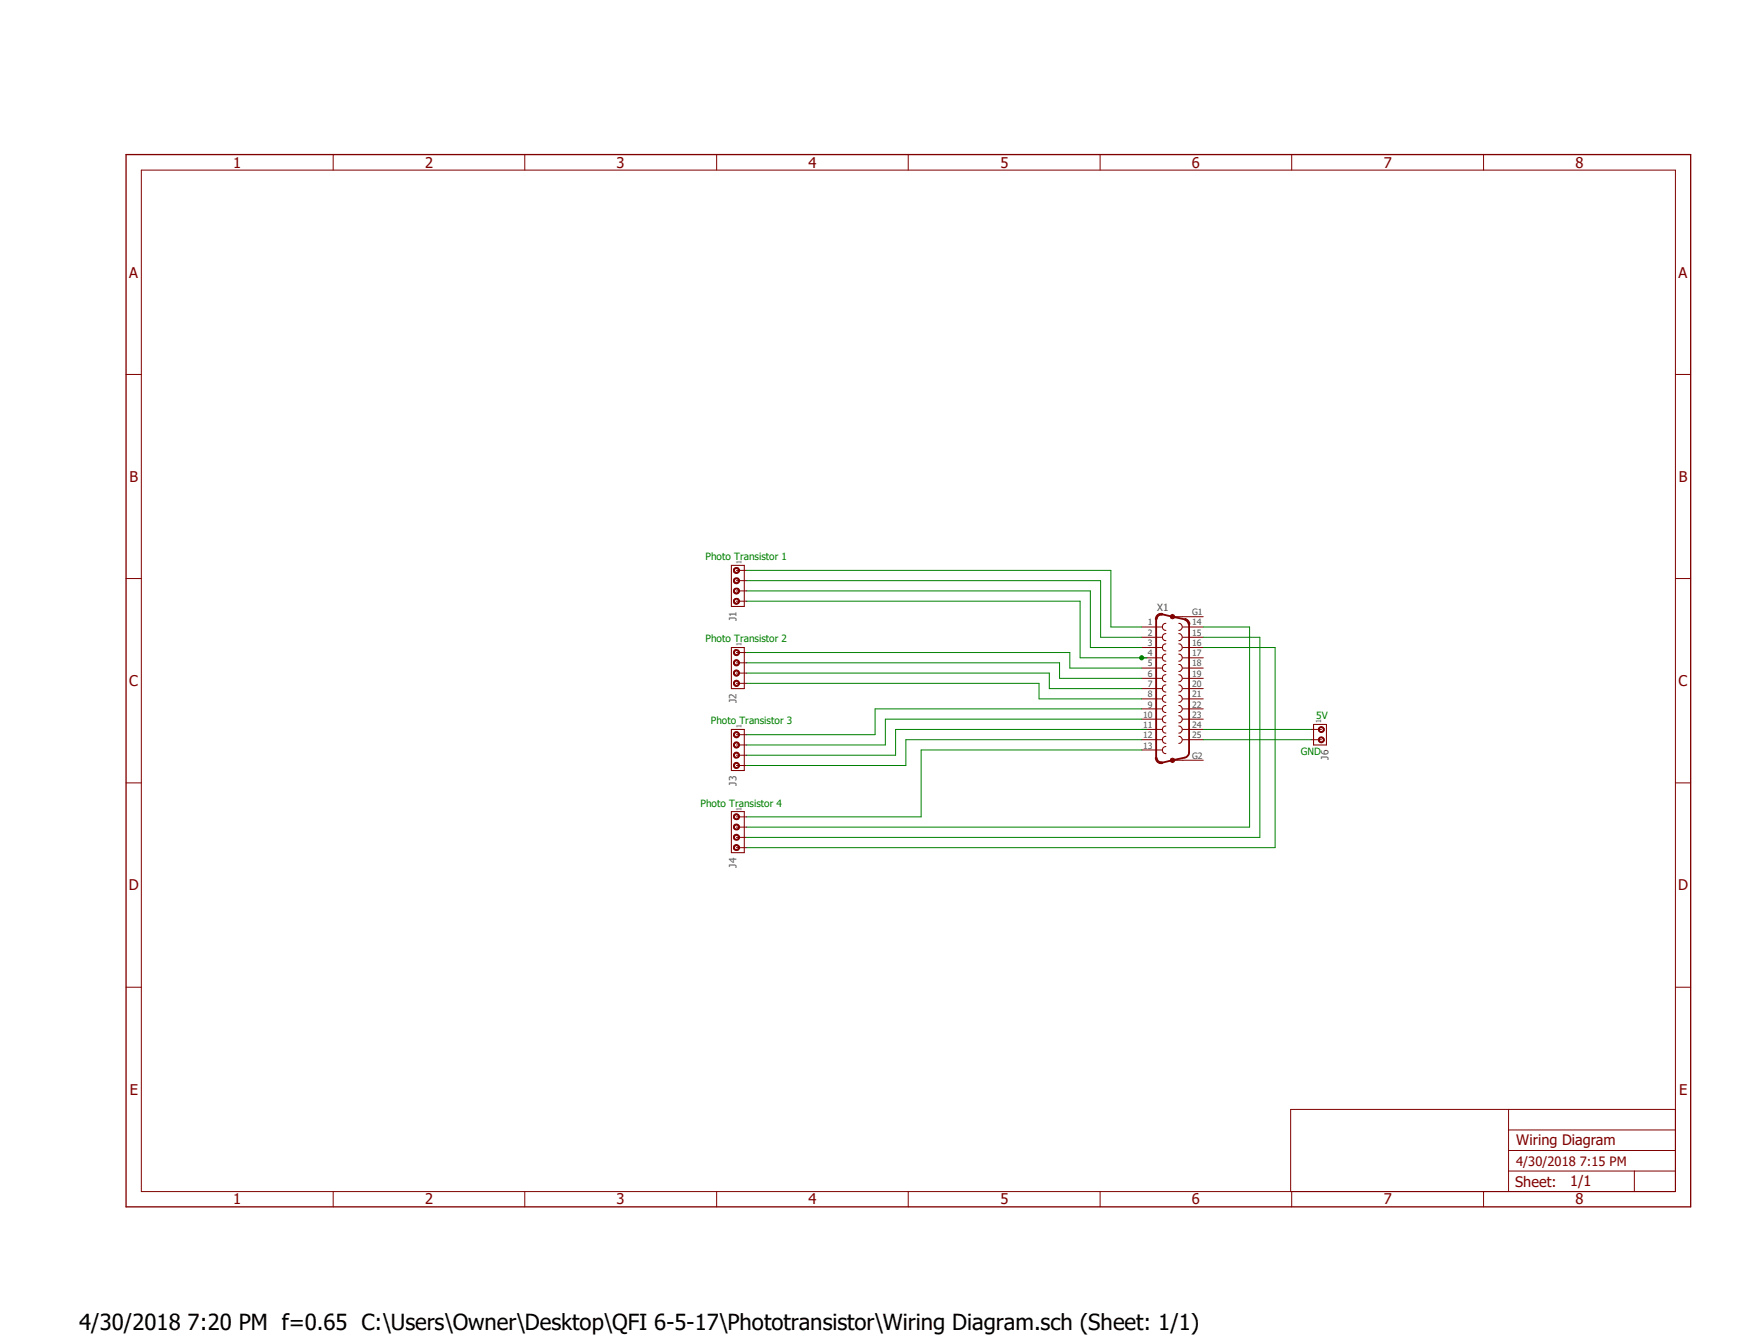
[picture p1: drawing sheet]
<?xml version="1.0" encoding="utf-8"?>
<!DOCTYPE eagle SYSTEM "eagle.dtd">
<eagle version="8.5.0">
<drawing>
<settings>
<setting alwaysvectorfont="no"/>
<setting verticaltext="up"/>
</settings>
<grid distance="0.1" unitdist="inch" unit="inch" style="lines" multiple="1" display="no" altdistance="0.01" altunitdist="inch" altunit="inch"/>
<schematic xreflabel="%F%N/%S.%C%R" xrefpart="/%S.%C%R">
<libraries>
<library name="frames">
<symbols>
<symbol name="A3L-LOC">
<wire x1="288.29" y1="3.81" x2="342.265" y2="3.81" width="0.1016" layer="94"/>
<wire x1="342.265" y1="3.81" x2="373.38" y2="3.81" width="0.1016" layer="94"/>
<wire x1="373.38" y1="3.81" x2="383.54" y2="3.81" width="0.1016" layer="94"/>
<wire x1="383.54" y1="3.81" x2="383.54" y2="8.89" width="0.1016" layer="94"/>
<wire x1="383.54" y1="8.89" x2="383.54" y2="13.97" width="0.1016" layer="94"/>
<wire x1="383.54" y1="13.97" x2="383.54" y2="19.05" width="0.1016" layer="94"/>
<wire x1="383.54" y1="19.05" x2="383.54" y2="24.13" width="0.1016" layer="94"/>
<wire x1="288.29" y1="3.81" x2="288.29" y2="24.13" width="0.1016" layer="94"/>
<wire x1="288.29" y1="24.13" x2="342.265" y2="24.13" width="0.1016" layer="94"/>
<wire x1="342.265" y1="24.13" x2="383.54" y2="24.13" width="0.1016" layer="94"/>
<wire x1="373.38" y1="3.81" x2="373.38" y2="8.89" width="0.1016" layer="94"/>
<wire x1="373.38" y1="8.89" x2="383.54" y2="8.89" width="0.1016" layer="94"/>
<wire x1="373.38" y1="8.89" x2="342.265" y2="8.89" width="0.1016" layer="94"/>
<wire x1="342.265" y1="8.89" x2="342.265" y2="3.81" width="0.1016" layer="94"/>
<wire x1="342.265" y1="8.89" x2="342.265" y2="13.97" width="0.1016" layer="94"/>
<wire x1="342.265" y1="13.97" x2="383.54" y2="13.97" width="0.1016" layer="94"/>
<wire x1="342.265" y1="13.97" x2="342.265" y2="19.05" width="0.1016" layer="94"/>
<wire x1="342.265" y1="19.05" x2="383.54" y2="19.05" width="0.1016" layer="94"/>
<wire x1="342.265" y1="19.05" x2="342.265" y2="24.13" width="0.1016" layer="94"/>
<text x="344.17" y="15.24" size="2.54" layer="94">&gt;DRAWING_NAME</text>
<text x="344.17" y="10.16" size="2.286" layer="94">&gt;LAST_DATE_TIME</text>
<text x="357.505" y="5.08" size="2.54" layer="94">&gt;SHEET</text>
<text x="343.916" y="4.953" size="2.54" layer="94">Sheet:</text>
<frame x1="0" y1="0" x2="387.35" y2="260.35" columns="8" rows="5" layer="94"/>
</symbol>
</symbols>
<devicesets>
<deviceset name="A3L-LOC" prefix="FRAME" uservalue="yes">
<gates>
<gate name="G$1" symbol="A3L-LOC" x="0" y="0"/>
</gates>
<devices>
<device name="">
<technologies>
<technology name=""/>
</technologies>
</device>
</devices>
</deviceset>
</devicesets>
</library>
<library name="con-amp">
<symbols>
<symbol name="MTA-1_4">
<wire x1="-3.81" y1="1.27" x2="-3.81" y2="-1.905" width="0.254" layer="94"/>
<wire x1="6.35" y1="-1.905" x2="-3.81" y2="-1.905" width="0.254" layer="94"/>
<wire x1="6.35" y1="-1.905" x2="6.35" y2="1.27" width="0.254" layer="94"/>
<wire x1="-3.81" y1="1.27" x2="6.35" y2="1.27" width="0.254" layer="94"/>
<circle x="-2.54" y="0" radius="0.635" width="0.254" layer="94"/>
<circle x="0" y="0" radius="0.635" width="0.254" layer="94"/>
<circle x="2.54" y="0" radius="0.635" width="0.254" layer="94"/>
<circle x="5.08" y="0" radius="0.635" width="0.254" layer="94"/>
<text x="7.62" y="0" size="1.778" layer="95">&gt;NAME</text>
<text x="7.62" y="-3.81" size="1.778" layer="96">&gt;VALUE</text>
<text x="-5.08" y="-1.27" size="1.27" layer="95">1</text>
<pin name="1" x="-2.54" y="-2.54" visible="off" length="short" direction="pas" rot="R90"/>
<pin name="2" x="0" y="-2.54" visible="off" length="short" direction="pas" rot="R90"/>
<pin name="3" x="2.54" y="-2.54" visible="off" length="short" direction="pas" rot="R90"/>
<pin name="4" x="5.08" y="-2.54" visible="off" length="short" direction="pas" rot="R90"/>
</symbol>
</symbols>
<devicesets>
<deviceset name="MTA04-100" prefix="J" uservalue="yes">
<gates>
<gate name="G$1" symbol="MTA-1_4" x="0" y="0"/>
</gates>
<devices>
<device name="" package="10X04MTA">
<connects>
<connect gate="G$1" pin="1" pad="1"/>
<connect gate="G$1" pin="2" pad="2"/>
<connect gate="G$1" pin="3" pad="3"/>
<connect gate="G$1" pin="4" pad="4"/>
</connects>
<technologies>
<technology name=""/>
</technologies>
</device>
</devices>
</deviceset>
</devicesets>
</library>
<library name="con-subd">
<symbols>
<symbol name="F25G">
<wire x1="-1.651" y1="16.129" x2="-1.651" y2="14.351" width="0.254" layer="94" curve="180" cap="flat"/>
<wire x1="1.524" y1="14.351" x2="1.524" y2="16.129" width="0.254" layer="94" curve="180" cap="flat"/>
<wire x1="-1.651" y1="13.589" x2="-1.651" y2="11.811" width="0.254" layer="94" curve="180" cap="flat"/>
<wire x1="1.524" y1="11.811" x2="1.524" y2="13.589" width="0.254" layer="94" curve="180" cap="flat"/>
<wire x1="-1.651" y1="11.049" x2="-1.651" y2="9.271" width="0.254" layer="94" curve="180" cap="flat"/>
<wire x1="1.524" y1="9.271" x2="1.524" y2="11.049" width="0.254" layer="94" curve="180" cap="flat"/>
<wire x1="-1.651" y1="8.509" x2="-1.651" y2="6.731" width="0.254" layer="94" curve="180" cap="flat"/>
<wire x1="1.524" y1="6.731" x2="1.524" y2="8.509" width="0.254" layer="94" curve="180" cap="flat"/>
<wire x1="-1.651" y1="5.969" x2="-1.651" y2="4.191" width="0.254" layer="94" curve="180" cap="flat"/>
<wire x1="1.524" y1="4.191" x2="1.524" y2="5.969" width="0.254" layer="94" curve="180" cap="flat"/>
<wire x1="-1.651" y1="3.429" x2="-1.651" y2="1.651" width="0.254" layer="94" curve="180" cap="flat"/>
<wire x1="1.524" y1="1.651" x2="1.524" y2="3.429" width="0.254" layer="94" curve="180" cap="flat"/>
<wire x1="-1.651" y1="0.889" x2="-1.651" y2="-0.889" width="0.254" layer="94" curve="180" cap="flat"/>
<wire x1="1.524" y1="-0.889" x2="1.524" y2="0.889" width="0.254" layer="94" curve="180" cap="flat"/>
<wire x1="-1.651" y1="-1.651" x2="-1.651" y2="-3.429" width="0.254" layer="94" curve="180" cap="flat"/>
<wire x1="1.524" y1="-3.429" x2="1.524" y2="-1.651" width="0.254" layer="94" curve="180" cap="flat"/>
<wire x1="-1.651" y1="-4.191" x2="-1.651" y2="-5.969" width="0.254" layer="94" curve="180" cap="flat"/>
<wire x1="1.524" y1="-5.969" x2="1.524" y2="-4.191" width="0.254" layer="94" curve="180" cap="flat"/>
<wire x1="-1.651" y1="-6.731" x2="-1.651" y2="-8.509" width="0.254" layer="94" curve="180" cap="flat"/>
<wire x1="1.524" y1="-8.509" x2="1.524" y2="-6.731" width="0.254" layer="94" curve="180" cap="flat"/>
<wire x1="-1.651" y1="-9.271" x2="-1.651" y2="-11.049" width="0.254" layer="94" curve="180" cap="flat"/>
<wire x1="1.524" y1="-11.049" x2="1.524" y2="-9.271" width="0.254" layer="94" curve="180" cap="flat"/>
<wire x1="-1.651" y1="-11.811" x2="-1.651" y2="-13.589" width="0.254" layer="94" curve="180" cap="flat"/>
<wire x1="1.524" y1="-13.589" x2="1.524" y2="-11.811" width="0.254" layer="94" curve="180" cap="flat"/>
<wire x1="-1.651" y1="-14.351" x2="-1.651" y2="-16.129" width="0.254" layer="94" curve="180" cap="flat"/>
<wire x1="-4.064" y1="17.0912" x2="-2.5226" y2="18.332" width="0.4064" layer="94" curve="-102.324066" cap="flat"/>
<wire x1="-2.5226" y1="18.3318" x2="0" y2="17.78" width="0.4064" layer="94"/>
<wire x1="0" y1="17.78" x2="3.0654" y2="17.1094" width="0.4064" layer="94"/>
<wire x1="3.0654" y1="17.1095" x2="4.0642" y2="15.8688" width="0.4064" layer="94" curve="-77.655139" cap="flat"/>
<wire x1="4.064" y1="-15.8688" x2="4.064" y2="15.8688" width="0.4064" layer="94"/>
<wire x1="3.0654" y1="-17.1094" x2="4.064" y2="-15.8688" width="0.4064" layer="94" curve="77.657889"/>
<wire x1="-4.064" y1="-17.0912" x2="-4.064" y2="17.0912" width="0.4064" layer="94"/>
<wire x1="-2.5226" y1="-18.3318" x2="0" y2="-17.78" width="0.4064" layer="94"/>
<wire x1="0" y1="-17.78" x2="3.0654" y2="-17.1094" width="0.4064" layer="94"/>
<wire x1="-4.064" y1="-17.0912" x2="-2.5226" y2="-18.3319" width="0.4064" layer="94" curve="102.337599" cap="flat"/>
<wire x1="2.54" y1="17.78" x2="0" y2="17.78" width="0.1524" layer="94"/>
<wire x1="0" y1="-17.78" x2="2.54" y2="-17.78" width="0.1524" layer="94"/>
<circle x="0" y="17.78" radius="0.254" width="0.6096" layer="94"/>
<circle x="0" y="-17.78" radius="0.254" width="0.6096" layer="94"/>
<text x="-3.81" y="-20.955" size="1.778" layer="96">&gt;VALUE</text>
<text x="-3.81" y="19.05" size="1.778" layer="95">&gt;NAME</text>
<pin name="1" x="-7.62" y="15.24" visible="pad" length="middle" direction="pas"/>
<pin name="14" x="7.62" y="15.24" visible="pad" length="middle" direction="pas" rot="R180"/>
<pin name="2" x="-7.62" y="12.7" visible="pad" length="middle" direction="pas"/>
<pin name="15" x="7.62" y="12.7" visible="pad" length="middle" direction="pas" rot="R180"/>
<pin name="3" x="-7.62" y="10.16" visible="pad" length="middle" direction="pas"/>
<pin name="16" x="7.62" y="10.16" visible="pad" length="middle" direction="pas" rot="R180"/>
<pin name="4" x="-7.62" y="7.62" visible="pad" length="middle" direction="pas"/>
<pin name="17" x="7.62" y="7.62" visible="pad" length="middle" direction="pas" rot="R180"/>
<pin name="5" x="-7.62" y="5.08" visible="pad" length="middle" direction="pas"/>
<pin name="18" x="7.62" y="5.08" visible="pad" length="middle" direction="pas" rot="R180"/>
<pin name="6" x="-7.62" y="2.54" visible="pad" length="middle" direction="pas"/>
<pin name="19" x="7.62" y="2.54" visible="pad" length="middle" direction="pas" rot="R180"/>
<pin name="7" x="-7.62" y="0" visible="pad" length="middle" direction="pas"/>
<pin name="20" x="7.62" y="0" visible="pad" length="middle" direction="pas" rot="R180"/>
<pin name="8" x="-7.62" y="-2.54" visible="pad" length="middle" direction="pas"/>
<pin name="21" x="7.62" y="-2.54" visible="pad" length="middle" direction="pas" rot="R180"/>
<pin name="9" x="-7.62" y="-5.08" visible="pad" length="middle" direction="pas"/>
<pin name="22" x="7.62" y="-5.08" visible="pad" length="middle" direction="pas" rot="R180"/>
<pin name="10" x="-7.62" y="-7.62" visible="pad" length="middle" direction="pas"/>
<pin name="23" x="7.62" y="-7.62" visible="pad" length="middle" direction="pas" rot="R180"/>
<pin name="11" x="-7.62" y="-10.16" visible="pad" length="middle" direction="pas"/>
<pin name="24" x="7.62" y="-10.16" visible="pad" length="middle" direction="pas" rot="R180"/>
<pin name="12" x="-7.62" y="-12.7" visible="pad" length="middle" direction="pas"/>
<pin name="25" x="7.62" y="-12.7" visible="pad" length="middle" direction="pas" rot="R180"/>
<pin name="13" x="-7.62" y="-15.24" visible="pad" length="middle" direction="pas"/>
<pin name="G1" x="7.62" y="17.78" visible="pad" length="middle" direction="pas" rot="R180"/>
<pin name="G2" x="7.62" y="-17.78" visible="pad" length="middle" direction="pas" rot="R180"/>
</symbol>
</symbols>
<devicesets>
<deviceset name="F25HP" prefix="X" uservalue="yes">
<gates>
<gate name="G$1" symbol="F25G" x="0" y="0"/>
</gates>
<devices>
<device name="" package="F25HP">
<connects>
<connect gate="G$1" pin="1" pad="1"/>
<connect gate="G$1" pin="10" pad="10"/>
<connect gate="G$1" pin="11" pad="11"/>
<connect gate="G$1" pin="12" pad="12"/>
<connect gate="G$1" pin="13" pad="13"/>
<connect gate="G$1" pin="14" pad="14"/>
<connect gate="G$1" pin="15" pad="15"/>
<connect gate="G$1" pin="16" pad="16"/>
<connect gate="G$1" pin="17" pad="17"/>
<connect gate="G$1" pin="18" pad="18"/>
<connect gate="G$1" pin="19" pad="19"/>
<connect gate="G$1" pin="2" pad="2"/>
<connect gate="G$1" pin="20" pad="20"/>
<connect gate="G$1" pin="21" pad="21"/>
<connect gate="G$1" pin="22" pad="22"/>
<connect gate="G$1" pin="23" pad="23"/>
<connect gate="G$1" pin="24" pad="24"/>
<connect gate="G$1" pin="25" pad="25"/>
<connect gate="G$1" pin="3" pad="3"/>
<connect gate="G$1" pin="4" pad="4"/>
<connect gate="G$1" pin="5" pad="5"/>
<connect gate="G$1" pin="6" pad="6"/>
<connect gate="G$1" pin="7" pad="7"/>
<connect gate="G$1" pin="8" pad="8"/>
<connect gate="G$1" pin="9" pad="9"/>
<connect gate="G$1" pin="G1" pad="G1"/>
<connect gate="G$1" pin="G2" pad="G2"/>
</connects>
<package3dinstances>
<package3dinstance package3d_urn="urn:adsk.eagle:package:10249/1"/>
</package3dinstances>
<technologies>
<technology name="">
<attribute name="MF" value="" constant="no"/>
<attribute name="MPN" value="" constant="no"/>
<attribute name="OC_FARNELL" value="unknown" constant="no"/>
<attribute name="OC_NEWARK" value="unknown" constant="no"/>
</technology>
</technologies>
</device>
</devices>
</deviceset>
</devicesets>
</library>
<library name="con-amp">
<symbols>
<symbol name="MTA-1_2">
<wire x1="-1.27" y1="1.27" x2="-1.27" y2="-1.905" width="0.254" layer="94"/>
<wire x1="3.81" y1="-1.905" x2="-1.27" y2="-1.905" width="0.254" layer="94"/>
<wire x1="3.81" y1="-1.905" x2="3.81" y2="1.27" width="0.254" layer="94"/>
<wire x1="-1.27" y1="1.27" x2="3.81" y2="1.27" width="0.254" layer="94"/>
<circle x="0" y="0" radius="0.635" width="0.254" layer="94"/>
<circle x="2.54" y="0" radius="0.635" width="0.254" layer="94"/>
<text x="5.08" y="0" size="1.778" layer="95">&gt;NAME</text>
<text x="5.08" y="-3.81" size="1.778" layer="96">&gt;VALUE</text>
<text x="-2.54" y="-1.27" size="1.27" layer="95">1</text>
<pin name="1" x="0" y="-2.54" visible="off" length="short" direction="pas" rot="R90"/>
<pin name="2" x="2.54" y="-2.54" visible="off" length="short" direction="pas" rot="R90"/>
</symbol>
</symbols>
<devicesets>
<deviceset name="MTA02-100" prefix="J" uservalue="yes">
<gates>
<gate name="G$1" symbol="MTA-1_2" x="0" y="0"/>
</gates>
<devices>
<device name="" package="10X02MTA">
<connects>
<connect gate="G$1" pin="1" pad="1"/>
<connect gate="G$1" pin="2" pad="2"/>
</connects>
<technologies>
<technology name=""/>
</technologies>
</device>
</devices>
</deviceset>
</devicesets>
</library>
</libraries>
<attributes>
</attributes>
<variantdefs>
</variantdefs>
<classes>
<class number="0" name="default" width="0" drill="0">
</class>
</classes>
<parts>
<part name="FRAME1" library="frames" deviceset="A3L-LOC" device=""/>
<part name="X1" library="con-subd" deviceset="F25HP" device="" package3d_urn="urn:adsk.eagle:package:10249/1"/>
<part name="J1" library="con-amp" deviceset="MTA04-100" device=""/>
<part name="J2" library="con-amp" deviceset="MTA04-100" device=""/>
<part name="J3" library="con-amp" deviceset="MTA04-100" device=""/>
<part name="J4" library="con-amp" deviceset="MTA04-100" device=""/>
<part name="J6" library="con-amp" deviceset="MTA02-100" device=""/>
</parts>
<sheets>
<sheet>
<plain>
<text x="-66.04" y="35.56" size="1.778" layer="91">Photo Transistor 1</text>
<text x="-66.04" y="15.24" size="1.778" layer="91">Photo Transistor 2</text>
<text x="-64.77" y="-5.08" size="1.778" layer="91">Photo Transistor 3</text>
<text x="-67.31" y="-25.4" size="1.778" layer="91">Photo Transistor 4</text>
<text x="85.09" y="-3.81" size="1.778" layer="91">5V</text>
<text x="81.28" y="-12.7" size="1.778" layer="91">GND</text>
</plain>
<instances>
<instance part="FRAME1" gate="G$1" x="-209.55" y="-124.46"/>
<instance part="X1" gate="G$1" x="49.53" y="3.81"/>
<instance part="J1" gate="G$1" x="-58.42" y="30.48" rot="MR270"/>
<instance part="J2" gate="G$1" x="-58.42" y="10.16" rot="MR270"/>
<instance part="J3" gate="G$1" x="-58.42" y="-10.16" rot="MR270"/>
<instance part="J4" gate="G$1" x="-58.42" y="-30.48" rot="MR270"/>
<instance part="J6" gate="G$1" x="86.36" y="-6.35" rot="R270"/>
</instances>
<busses>
</busses>
<nets>
<net name="N$1" class="0">
<segment>
<wire x1="-55.88" y1="33.02" x2="34.29" y2="33.02" width="0.1524" layer="91"/>
<wire x1="34.29" y1="33.02" x2="34.29" y2="19.05" width="0.1524" layer="91"/>
<pinref part="X1" gate="G$1" pin="1"/>
<wire x1="34.29" y1="19.05" x2="41.91" y2="19.05" width="0.1524" layer="91"/>
<pinref part="J1" gate="G$1" pin="1"/>
</segment>
</net>
<net name="N$2" class="0">
<segment>
<pinref part="X1" gate="G$1" pin="2"/>
<wire x1="41.91" y1="16.51" x2="31.75" y2="16.51" width="0.1524" layer="91"/>
<wire x1="31.75" y1="16.51" x2="31.75" y2="30.48" width="0.1524" layer="91"/>
<wire x1="31.75" y1="30.48" x2="-55.88" y2="30.48" width="0.1524" layer="91"/>
<pinref part="J1" gate="G$1" pin="2"/>
</segment>
</net>
<net name="N$3" class="0">
<segment>
<wire x1="-55.88" y1="27.94" x2="29.21" y2="27.94" width="0.1524" layer="91"/>
<wire x1="29.21" y1="27.94" x2="29.21" y2="13.97" width="0.1524" layer="91"/>
<pinref part="X1" gate="G$1" pin="3"/>
<wire x1="29.21" y1="13.97" x2="41.91" y2="13.97" width="0.1524" layer="91"/>
<pinref part="J1" gate="G$1" pin="3"/>
</segment>
</net>
<net name="N$4" class="0">
<segment>
<wire x1="43.18" y1="11.43" x2="41.91" y2="11.43" width="0.1524" layer="91"/>
<wire x1="41.91" y1="11.43" x2="26.67" y2="11.43" width="0.1524" layer="91"/>
<wire x1="26.67" y1="11.43" x2="26.67" y2="25.4" width="0.1524" layer="91"/>
<wire x1="26.67" y1="25.4" x2="-55.88" y2="25.4" width="0.1524" layer="91"/>
<pinref part="J1" gate="G$1" pin="4"/>
<pinref part="X1" gate="G$1" pin="4"/>
<junction x="41.91" y="11.43"/>
</segment>
</net>
<net name="N$5" class="0">
<segment>
<wire x1="-55.88" y1="12.7" x2="24.13" y2="12.7" width="0.1524" layer="91"/>
<wire x1="24.13" y1="12.7" x2="24.13" y2="8.89" width="0.1524" layer="91"/>
<pinref part="X1" gate="G$1" pin="5"/>
<wire x1="24.13" y1="8.89" x2="41.91" y2="8.89" width="0.1524" layer="91"/>
<pinref part="J2" gate="G$1" pin="1"/>
</segment>
</net>
<net name="N$6" class="0">
<segment>
<pinref part="X1" gate="G$1" pin="6"/>
<wire x1="41.91" y1="6.35" x2="21.59" y2="6.35" width="0.1524" layer="91"/>
<wire x1="21.59" y1="6.35" x2="21.59" y2="10.16" width="0.1524" layer="91"/>
<wire x1="21.59" y1="10.16" x2="-55.88" y2="10.16" width="0.1524" layer="91"/>
<pinref part="J2" gate="G$1" pin="2"/>
</segment>
</net>
<net name="N$7" class="0">
<segment>
<wire x1="-55.88" y1="7.62" x2="19.05" y2="7.62" width="0.1524" layer="91"/>
<wire x1="19.05" y1="7.62" x2="19.05" y2="3.81" width="0.1524" layer="91"/>
<pinref part="X1" gate="G$1" pin="7"/>
<wire x1="19.05" y1="3.81" x2="41.91" y2="3.81" width="0.1524" layer="91"/>
<pinref part="J2" gate="G$1" pin="3"/>
</segment>
</net>
<net name="N$8" class="0">
<segment>
<pinref part="X1" gate="G$1" pin="8"/>
<wire x1="41.91" y1="1.27" x2="16.51" y2="1.27" width="0.1524" layer="91"/>
<wire x1="16.51" y1="1.27" x2="16.51" y2="5.08" width="0.1524" layer="91"/>
<wire x1="16.51" y1="5.08" x2="-55.88" y2="5.08" width="0.1524" layer="91"/>
<pinref part="J2" gate="G$1" pin="4"/>
</segment>
</net>
<net name="N$9" class="0">
<segment>
<wire x1="-55.88" y1="-7.62" x2="-24.13" y2="-7.62" width="0.1524" layer="91"/>
<wire x1="-24.13" y1="-7.62" x2="-24.13" y2="-1.27" width="0.1524" layer="91"/>
<pinref part="X1" gate="G$1" pin="9"/>
<wire x1="-24.13" y1="-1.27" x2="41.91" y2="-1.27" width="0.1524" layer="91"/>
<pinref part="J3" gate="G$1" pin="1"/>
</segment>
</net>
<net name="N$10" class="0">
<segment>
<pinref part="X1" gate="G$1" pin="10"/>
<wire x1="41.91" y1="-3.81" x2="-21.59" y2="-3.81" width="0.1524" layer="91"/>
<wire x1="-21.59" y1="-3.81" x2="-21.59" y2="-10.16" width="0.1524" layer="91"/>
<wire x1="-21.59" y1="-10.16" x2="-55.88" y2="-10.16" width="0.1524" layer="91"/>
<pinref part="J3" gate="G$1" pin="2"/>
</segment>
</net>
<net name="N$11" class="0">
<segment>
<wire x1="-55.88" y1="-12.7" x2="-19.05" y2="-12.7" width="0.1524" layer="91"/>
<wire x1="-19.05" y1="-12.7" x2="-19.05" y2="-6.35" width="0.1524" layer="91"/>
<pinref part="X1" gate="G$1" pin="11"/>
<wire x1="-19.05" y1="-6.35" x2="41.91" y2="-6.35" width="0.1524" layer="91"/>
<wire x1="41.91" y1="-6.35" x2="43.18" y2="-6.35" width="0.1524" layer="91"/>
<pinref part="J3" gate="G$1" pin="3"/>
</segment>
</net>
<net name="N$12" class="0">
<segment>
<pinref part="X1" gate="G$1" pin="12"/>
<wire x1="41.91" y1="-8.89" x2="-16.51" y2="-8.89" width="0.1524" layer="91"/>
<wire x1="-16.51" y1="-8.89" x2="-16.51" y2="-15.24" width="0.1524" layer="91"/>
<wire x1="-16.51" y1="-15.24" x2="-55.88" y2="-15.24" width="0.1524" layer="91"/>
<pinref part="J3" gate="G$1" pin="4"/>
</segment>
</net>
<net name="N$13" class="0">
<segment>
<pinref part="J4" gate="G$1" pin="1"/>
<wire x1="-55.88" y1="-27.94" x2="-12.7" y2="-27.94" width="0.1524" layer="91"/>
<wire x1="-12.7" y1="-27.94" x2="-12.7" y2="-11.43" width="0.1524" layer="91"/>
<pinref part="X1" gate="G$1" pin="13"/>
<wire x1="-12.7" y1="-11.43" x2="41.91" y2="-11.43" width="0.1524" layer="91"/>
</segment>
</net>
<net name="N$14" class="0">
<segment>
<pinref part="J4" gate="G$1" pin="2"/>
<wire x1="-55.88" y1="-30.48" x2="68.58" y2="-30.48" width="0.1524" layer="91"/>
<wire x1="68.58" y1="-30.48" x2="68.58" y2="19.05" width="0.1524" layer="91"/>
<pinref part="X1" gate="G$1" pin="14"/>
<wire x1="68.58" y1="19.05" x2="57.15" y2="19.05" width="0.1524" layer="91"/>
</segment>
</net>
<net name="N$15" class="0">
<segment>
<pinref part="J4" gate="G$1" pin="3"/>
<wire x1="-55.88" y1="-33.02" x2="71.12" y2="-33.02" width="0.1524" layer="91"/>
<wire x1="71.12" y1="-33.02" x2="71.12" y2="16.51" width="0.1524" layer="91"/>
<pinref part="X1" gate="G$1" pin="15"/>
<wire x1="71.12" y1="16.51" x2="57.15" y2="16.51" width="0.1524" layer="91"/>
</segment>
</net>
<net name="N$16" class="0">
<segment>
<pinref part="X1" gate="G$1" pin="16"/>
<wire x1="57.15" y1="13.97" x2="74.93" y2="13.97" width="0.1524" layer="91"/>
<wire x1="74.93" y1="13.97" x2="74.93" y2="-35.56" width="0.1524" layer="91"/>
<pinref part="J4" gate="G$1" pin="4"/>
<wire x1="74.93" y1="-35.56" x2="-55.88" y2="-35.56" width="0.1524" layer="91"/>
</segment>
</net>
<net name="N$17" class="0">
<segment>
<pinref part="X1" gate="G$1" pin="25"/>
<wire x1="57.15" y1="-8.89" x2="83.82" y2="-8.89" width="0.1524" layer="91"/>
<pinref part="J6" gate="G$1" pin="2"/>
</segment>
</net>
<net name="N$18" class="0">
<segment>
<pinref part="X1" gate="G$1" pin="24"/>
<wire x1="57.15" y1="-6.35" x2="83.82" y2="-6.35" width="0.1524" layer="91"/>
<pinref part="J6" gate="G$1" pin="1"/>
</segment>
</net>
</nets>
</sheet>
</sheets>
</schematic>
</drawing>
<compatibility>
<note version="8.2" severity="warning">
Since Version 8.2, EAGLE supports online libraries. The ids
of those online libraries will not be understood (or retained)
with this version.
</note>
<note version="8.3" severity="warning">
Since Version 8.3, EAGLE supports URNs for individual library
assets (packages, symbols, and devices). The URNs of those assets
will not be understood (or retained) with this version.
</note>
<note version="8.3" severity="warning">
Since Version 8.3, EAGLE supports the association of 3D packages
with devices in libraries, schematics, and board files. Those 3D
packages will not be understood (or retained) with this version.
</note>
</compatibility>
</eagle>
